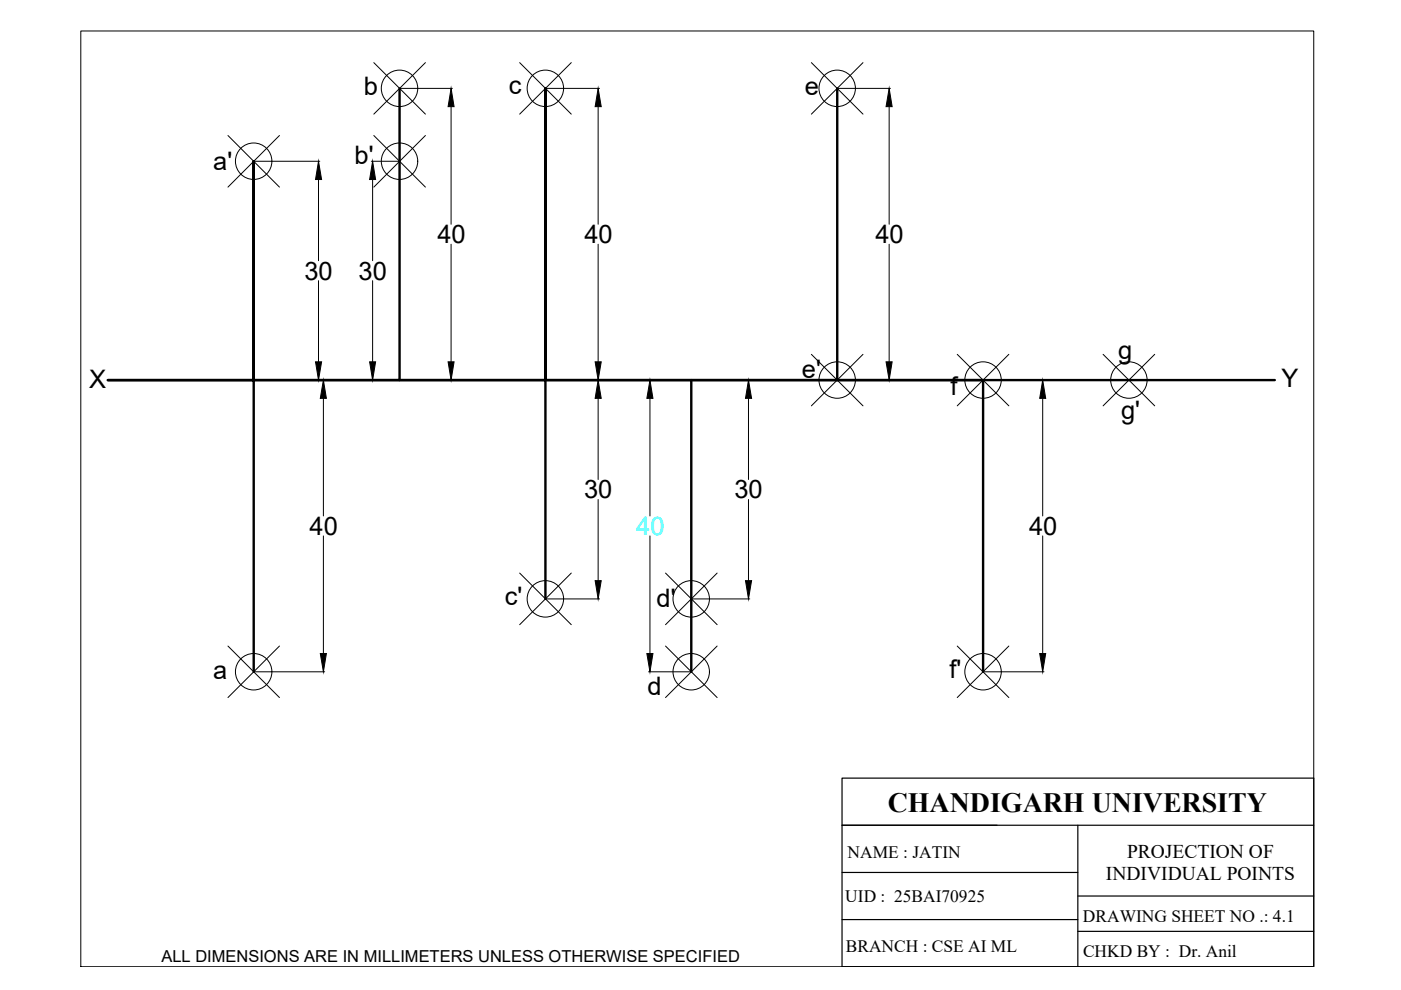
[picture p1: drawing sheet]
<svg xmlns="http://www.w3.org/2000/svg" width="297mm" height="210mm" viewBox="0 0 297 210" stroke-linecap="round" stroke-linejoin="round" font-family="sans-serif">
<!-- layer: thick continuous -->
<path d="M84.7 18.7v61.9h-30.9M177.5 18.7v61.9h-30.9M84.7 80.6h30.9v-61.9v108.3M115.6 80.6h31v61.8M177.5 80.6h30.9v61.8M270.3 80.6h-247.4h30.9v-46.4v108.2" fill="none" stroke="#000" stroke-width=".51"/>
<g fill="none" stroke="#000" stroke-width=".21">
<path d="M17.1 6.6h261.4v198.4h-261.4zM79.3 13.3l10.9 10.9M84.8 18.7h11.1M90.2 13.3l-10.9 10.9M110.2 13.3l10.9 10.9M115.7 18.7h11.4M121.1 13.3l-10.9 10.9M172 13.3l11 10.9M177.6 18.7h11.2M183 13.3l-11 10.9M48.3 28.7l11 11M53.9 34.2h13.9"/>
<path d="M59.3 28.7l-11 11M67.5 38.1v17.2M78.7 34.2h5.9M79 38.1v17.2M79.3 28.7l10.9 11M90.2 28.7l-10.9 11M95.6 22.6v24.9M126.8 22.6v24.9M188.5 22.6v24.9M67.5 59.5v17.2M79 59.5v17.2M95.6 51.8v24.9"/>
<path d="M126.8 51.8v24.9M188.5 51.8v24.9M172 75.1l11 10.9M183 75.1l-11 10.9M203 75.1l10.9 10.9M213.9 75.1l-10.9 10.9M233.9 75.1l10.9 10.9M244.8 75.1l-10.9 10.9M53.9 80.6h14.9M68.6 84.5v24.9M78.7 80.6h5.9M84.8 80.6h11.1"/>
<path d="M115.7 80.6h11.4M126.8 84.5v17.2M137.5 80.6h9M137.8 84.5v24.9M146.7 80.6h12.3M158.7 84.5v17.2M177.6 80.6h11.2M208.5 80.6h12.8M221.1 84.5v24.9M68.6 113.6v25M126.8 105.9v17.2M137.8 113.6v25"/>
<path d="M158.7 105.9v17.2M221.1 113.6v25M48.3 137l11 10.9M59.3 137l-11 10.9M110.2 121.5l10.9 10.9M115.7 127h11.4M121.1 121.5l-10.9 10.9M141.1 137l10.9 10.9M141.1 121.5l10.9 10.9M146.7 127h12.3M152 137l-10.9 10.9M152 121.5l-10.9 10.9"/>
<path d="M203 137l10.9 10.9M213.9 137l-10.9 10.9M53.9 142.4h14.9M137.5 142.4h9M208.5 142.4h12.8"/>
<circle cx="84.7" cy="18.7" r="3.9"/>
<circle cx="115.6" cy="18.7" r="3.9"/>
<circle cx="177.5" cy="18.7" r="3.9"/>
<circle cx="53.8" cy="34.2" r="3.9"/>
<circle cx="84.7" cy="34.2" r="3.9"/>
<circle cx="177.5" cy="80.6" r="3.9"/>
<circle cx="208.4" cy="80.6" r="3.9"/>
<circle cx="239.3" cy="80.6" r="3.9"/>
<circle cx="115.6" cy="127" r="3.9"/>
<circle cx="146.6" cy="127" r="3.9"/>
<circle cx="53.8" cy="142.4" r="3.9"/>
<circle cx="146.6" cy="142.4" r="3.9"/>
<circle cx="208.4" cy="142.4" r="3.9"/>
</g>
<g fill="#000" stroke="#000" stroke-width=".21">
<path d="M67.5 34.2l.7 3.9h-1.3zM79 34.2l.6 3.9h-1.2zM95.6 18.7l.7 3.9h-1.3zM126.8 18.7l.7 3.9h-1.3zM188.5 18.7l.7 3.9h-1.3zM66.9 76.7h1.3l-.7 3.9zM78.4 76.7h1.2l-.6 3.9zM95 76.7h1.3l-.7 3.9zM126.2 76.7h1.3l-.7 3.9zM187.9 76.7h1.3l-.7 3.9zM68.6 80.6l.6 3.9h-1.3zM126.8 80.6l.7 3.9h-1.3z"/>
<path d="M137.8 80.6l.6 3.9h-1.3zM158.7 80.6l.6 3.9h-1.2zM221.1 80.6l.6 3.9h-1.3zM67.9 138.6h1.3l-.6 3.8zM126.2 123.1h1.3l-.7 3.9zM137.1 138.6h1.3l-.6 3.8zM158.1 123.1h1.2l-.6 3.9zM220.4 138.6h1.3l-.6 3.8z"/>
</g>
<path d="M208.4 80.6h31" fill="none" stroke="#000" stroke-width=".3"/>
<!-- layer: 0 -->
<path d="M178.5 165h100v40h-100zM178.5 175h100M228.5 175v30M178.5 195h50M178.5 185h50M228.5 190h50M228.5 197.5h50" fill="none" stroke="#000" stroke-width=".25"/>
<text font-size="5.9" x="188.2" y="172.2">CHANDIGARH UNIVERSITY</text>
<g font-size="5.4">
<text x="77.2" y="20.2">b</text>
<text x="107.9" y="19.9">c</text>
<text x="170.7" y="20.1">e</text>
<text x="75.2" y="34.8">b'</text>
<text x="45.2" y="36.1">a'</text>
<text x="92.7" y="51.6">40</text>
<text x="123.9" y="51.6">40</text>
<text x="185.6" y="51.6">40</text>
<text x="64.5" y="59.3">30</text>
<text x="76" y="59.3">30</text>
<text x="237.1" y="76">g</text>
<text x="18.9" y="82.2">X</text>
<text x="170" y="80.2">e'</text>
<text x="201.6" y="83.8">f</text>
<text x="271.7" y="82">Y</text>
<text x="237.7" y="88.8">g'</text>
<text x="123.8" y="105.7">30</text>
<text x="155.7" y="105.7">30</text>
<text x="65.6" y="113.4">40</text>
<text x="218.2" y="113.4">40</text>
<text x="107" y="128.2">c'</text>
<text x="139.2" y="128.7">d'</text>
<text x="201.3" y="143.7">f'</text>
<text x="45.2" y="144">a</text>
<text x="137.3" y="147.4">d</text>
</g>
<text font-size="5.4" fill="#0ff" x="134.9" y="113.4">40</text>
<g font-size="4.1">
<text x="239" y="182">PROJECTION OF</text>
<text x="234.5" y="186.6">INDIVIDUAL POINTS</text>
</g>
<g font-size="3.7">
<text x="179.7" y="182">NAME : JATIN</text>
<text x="179.2" y="191.2">UID : 25BAI70925</text>
<text x="229.6" y="195.4">DRAWING SHEET NO .: 4.1</text>
<text x="179.3" y="201.8">BRANCH : CSE AI ML</text>
<text x="229.6" y="202.9">CHKD BY : Dr. Anil</text>
</g>
<text font-size="3.5" x="34.2" y="203.9">ALL DIMENSIONS ARE IN MILLIMETERS UNLESS OTHERWISE SPECIFIED</text>
</svg>
